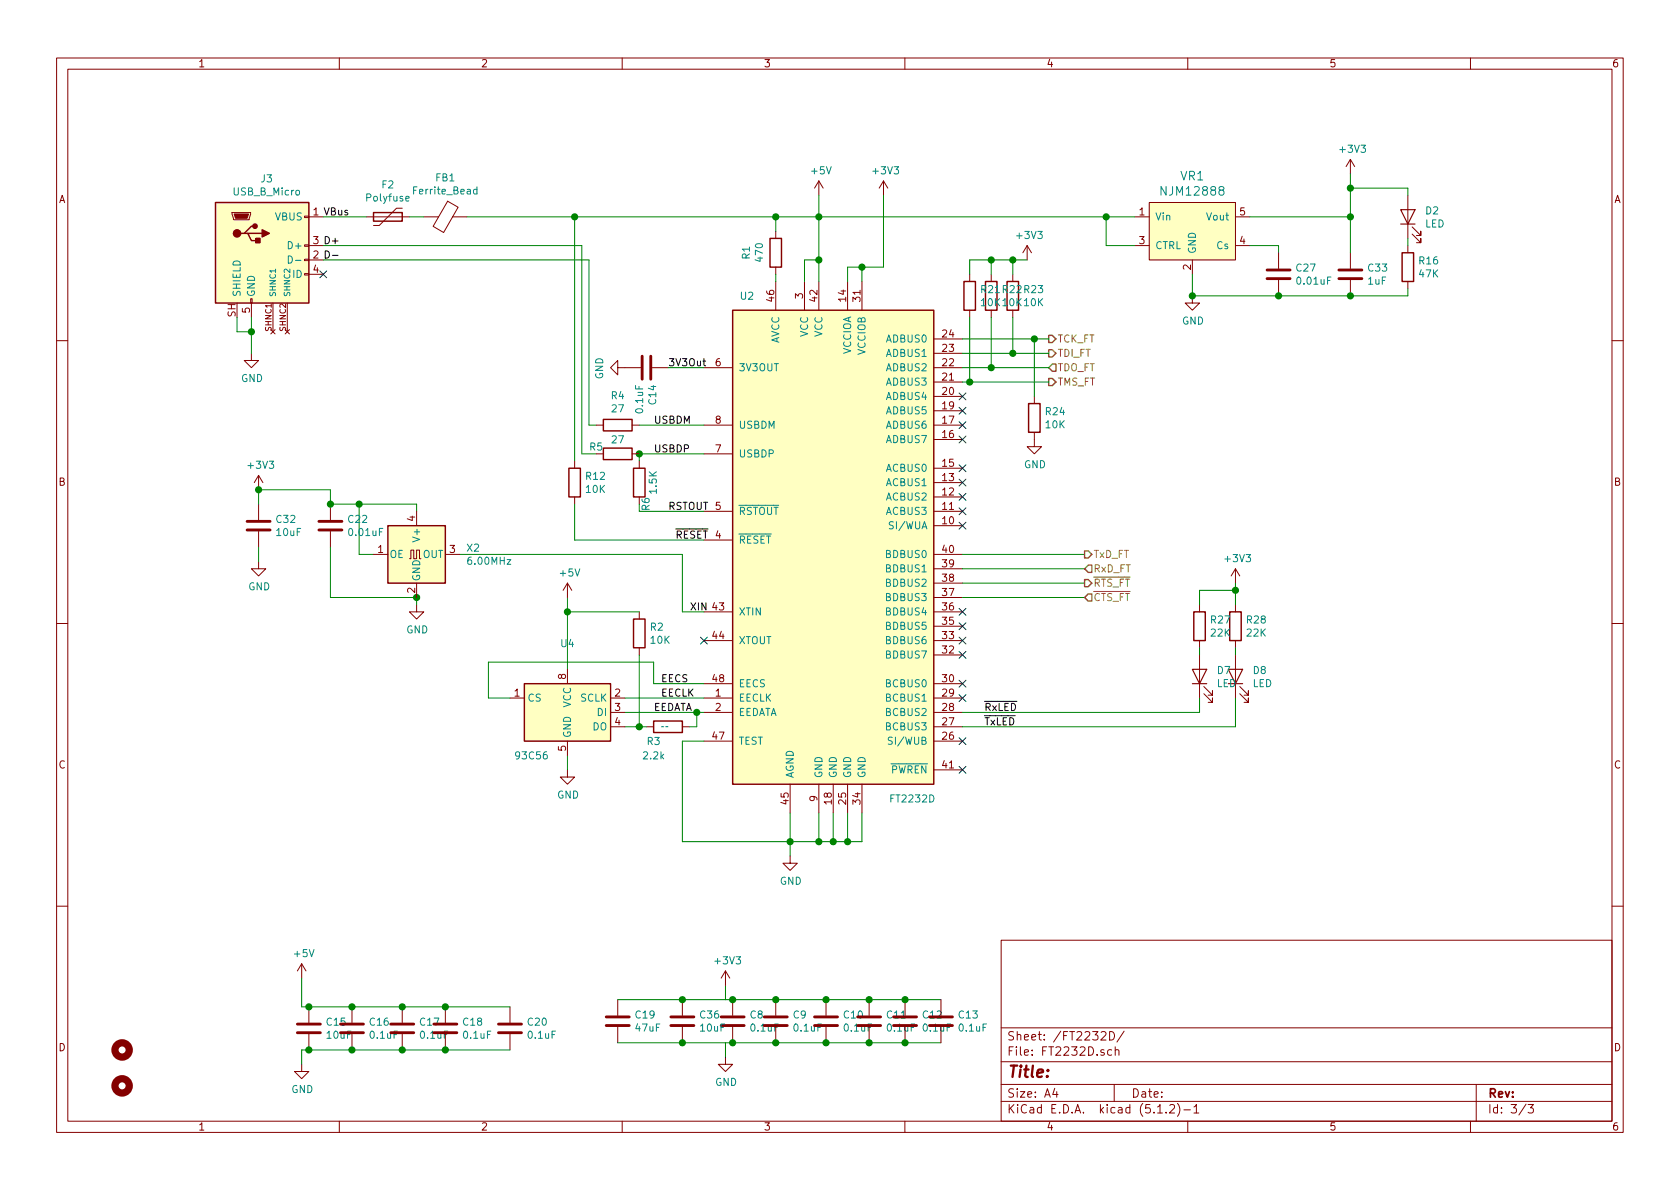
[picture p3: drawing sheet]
EESchema Schematic File Version 4
LIBS:o2_breakout-cache
EELAYER 29 0
EELAYER END
$Descr A4 11693 8268
encoding utf-8
Sheet 3 3
Title ""
Date ""
Rev ""
Comp ""
Comment1 ""
Comment2 ""
Comment3 ""
Comment4 ""
$EndDescr
$Comp
L Interface_USB:FT2232D U?
U 1 1
P 5800 3850
AR Path="/5E6AAAB7" Ref="U?"  Part="1" 
AR Path="/5E6A6650/5E6AAAB7" Ref="U2"  Part="1" 
F 0 "U2" H 5200 5650 50  0000 C CNN
F 1 "FT2232D" H 6350 2150 50  0000 C CNN
F 2 "digikey-footprints:TQFP-48_7x7mm" H 5800 3850 50  0001 C CNN
F 3 "http://www.ftdichip.com/Support/Documents/DataSheets/ICs/DS_FT2232D.pdf" H 5800 3850 50  0001 C CNN
	1    5800 3850
	1    0    0    -1  
$EndComp
$Comp
L o2_breakout-rescue:USB_B_Micro-Connector J3
U 1 1
P 1800 1700
AR Path="/5E6AAFE7" Ref="J3"  Part="1" 
AR Path="/5E6A6650/5E6AAFE7" Ref="J3"  Part="1" 
F 0 "J3" H 1857 2167 50  0000 C CNN
F 1 "USB_B_Micro" H 1857 2076 50  0000 C CNN
F 2 "digikey-footprints:HRS_ZX62R-B-5P" H 1950 1650 50  0001 C CNN
F 3 "~" H 1950 1650 50  0001 C CNN
	1    1800 1700
	1    0    0    -1  
$EndComp
$Comp
L power:GND #PWR0103
U 1 1
P 1750 2450
F 0 "#PWR0103" H 1750 2200 50  0001 C CNN
F 1 "GND" H 1755 2277 50  0000 C CNN
F 2 "" H 1750 2450 50  0001 C CNN
F 3 "" H 1750 2450 50  0001 C CNN
	1    1750 2450
	1    0    0    -1  
$EndComp
NoConn ~ 2250 1900
Wire Wire Line
	5600 1950 5600 1800
Wire Wire Line
	5700 1950 5700 1800
$Comp
L power:+5V #PWR07
U 1 1
P 5700 1350
F 0 "#PWR07" H 5700 1200 50  0001 C CNN
F 1 "+5V" H 5715 1523 50  0000 C CNN
F 2 "" H 5700 1350 50  0001 C CNN
F 3 "" H 5700 1350 50  0001 C CNN
	1    5700 1350
	1    0    0    -1  
$EndComp
Wire Wire Line
	6000 5650 6000 5850
Wire Wire Line
	6000 5850 5900 5850
Wire Wire Line
	5500 5850 5500 5650
Wire Wire Line
	5500 5850 5500 5950
Connection ~ 5500 5850
$Comp
L power:GND #PWR06
U 1 1
P 5500 5950
F 0 "#PWR06" H 5500 5700 50  0001 C CNN
F 1 "GND" H 5505 5777 50  0000 C CNN
F 2 "" H 5500 5950 50  0001 C CNN
F 3 "" H 5500 5950 50  0001 C CNN
	1    5500 5950
	1    0    0    -1  
$EndComp
Connection ~ 5700 5850
Wire Wire Line
	5700 5850 5500 5850
Wire Wire Line
	5800 5650 5800 5850
Connection ~ 5800 5850
Wire Wire Line
	5800 5850 5700 5850
Wire Wire Line
	5700 5650 5700 5850
Wire Wire Line
	5900 5650 5900 5850
Connection ~ 5900 5850
Wire Wire Line
	5900 5850 5800 5850
Wire Wire Line
	4900 5150 4750 5150
Wire Wire Line
	4750 5150 4750 5850
Wire Wire Line
	4750 5850 5500 5850
$Comp
L CPU2908CLocal:R R1
U 1 1
P 5400 1750
F 0 "R1" V 5193 1750 50  0000 C CNN
F 1 "470" V 5284 1750 50  0000 C CNN
F 2 "Capacitors_SMD:C_0603" V 5330 1750 50  0001 C CNN
F 3 "~" H 5400 1750 50  0001 C CNN
	1    5400 1750
	1    0    0    -1  
$EndComp
Wire Wire Line
	5600 1800 5700 1800
Connection ~ 5700 1800
Wire Wire Line
	5700 1350 5700 1500
Connection ~ 5700 1500
Wire Wire Line
	5700 1500 5700 1800
$Comp
L KUT_PowerIC:NJM12888 VR1
U 1 1
P 8300 1600
F 0 "VR1" H 8300 1987 60  0000 C CNN
F 1 "NJM12888" H 8300 1881 60  0000 C CNN
F 2 "TO_SOT_Packages_SMD:SOT-23-5" H 8300 1200 60  0001 C CNN
F 3 "" H 8300 1100 60  0001 C CNN
	1    8300 1600
	1    0    0    -1  
$EndComp
$Comp
L power:GND #PWR010
U 1 1
P 8300 2050
F 0 "#PWR010" H 8300 1800 50  0001 C CNN
F 1 "GND" H 8305 1877 50  0000 C CNN
F 2 "" H 8300 2050 50  0001 C CNN
F 3 "" H 8300 2050 50  0001 C CNN
	1    8300 2050
	1    0    0    -1  
$EndComp
Wire Wire Line
	8300 2050 8300 1900
Wire Wire Line
	7900 1700 7700 1700
$Comp
L power:GND #PWR0104
U 1 1
P 3950 5350
F 0 "#PWR0104" H 3950 5100 50  0001 C CNN
F 1 "GND" H 3955 5177 50  0000 C CNN
F 2 "" H 3950 5350 50  0001 C CNN
F 3 "" H 3950 5350 50  0001 C CNN
	1    3950 5350
	1    0    0    -1  
$EndComp
Wire Wire Line
	4550 4750 4900 4750
Wire Wire Line
	4350 4850 4900 4850
Wire Wire Line
	4350 4950 4850 4950
Wire Wire Line
	4350 5050 4450 5050
$Comp
L CPU2908CLocal:R R2
U 1 1
P 4450 4400
F 0 "R2" H 4520 4446 50  0000 L CNN
F 1 "10K" H 4520 4355 50  0000 L CNN
F 2 "Capacitors_SMD:C_0603" V 4380 4400 50  0001 C CNN
F 3 "~" H 4450 4400 50  0001 C CNN
	1    4450 4400
	1    0    0    -1  
$EndComp
Wire Wire Line
	4450 4550 4450 5050
Wire Wire Line
	4550 4600 4550 4750
$Comp
L CPU2908CLocal:R R3
U 1 1
P 4650 5050
F 0 "R3" V 4750 4950 50  0000 C CNN
F 1 "2.2k" V 4850 4950 50  0000 C CNN
F 2 "Capacitors_SMD:C_0603" V 4580 5050 50  0001 C CNN
F 3 "~" H 4650 5050 50  0001 C CNN
	1    4650 5050
	0    1    1    0   
$EndComp
Wire Wire Line
	4800 5050 4850 5050
Wire Wire Line
	4850 5050 4850 4950
Connection ~ 4850 4950
Wire Wire Line
	4850 4950 4900 4950
Wire Wire Line
	4500 5050 4450 5050
Connection ~ 4450 5050
Wire Wire Line
	4750 3850 4750 4250
Wire Wire Line
	4750 4250 4900 4250
Wire Wire Line
	2600 3850 2500 3850
Wire Wire Line
	2500 3850 2500 3500
Wire Wire Line
	4450 3150 4900 3150
Wire Wire Line
	4450 2950 4900 2950
Wire Wire Line
	4150 2950 4100 2950
Wire Wire Line
	4050 3150 4150 3150
Wire Wire Line
	5400 1900 5400 1950
Wire Wire Line
	5400 1600 5400 1500
Wire Wire Line
	5400 1500 5700 1500
Wire Wire Line
	4100 1800 4100 2950
Wire Wire Line
	4050 1700 4050 3150
NoConn ~ 4900 4450
NoConn ~ 6700 5350
$Comp
L CPU2908CLocal:R R6
U 1 1
P 4450 3350
F 0 "R6" V 4400 3500 50  0000 C CNN
F 1 "1.5K" V 4350 3350 50  0000 C CNN
F 2 "Capacitors_SMD:C_0603" V 4380 3350 50  0001 C CNN
F 3 "~" H 4450 3350 50  0001 C CNN
	1    4450 3350
	-1   0    0    1   
$EndComp
Wire Wire Line
	4450 3550 4450 3500
Connection ~ 4450 3150
$Comp
L CPU2908CLocal:R R4
U 1 1
P 4300 2950
F 0 "R4" V 4093 2950 50  0000 C CNN
F 1 "27" V 4184 2950 50  0000 C CNN
F 2 "Capacitors_SMD:C_0603" V 4230 2950 50  0001 C CNN
F 3 "~" H 4300 2950 50  0001 C CNN
	1    4300 2950
	0    1    1    0   
$EndComp
$Comp
L CPU2908CLocal:R R5
U 1 1
P 4300 3150
F 0 "R5" V 4250 3000 50  0000 C CNN
F 1 "27" V 4200 3150 50  0000 C CNN
F 2 "Capacitors_SMD:C_0603" V 4230 3150 50  0001 C CNN
F 3 "~" H 4300 3150 50  0001 C CNN
	1    4300 3150
	0    1    1    0   
$EndComp
$Comp
L o2_breakout-rescue:Ferrite_Bead-Device FB1
U 1 1
P 3100 1500
F 0 "FB1" V 2826 1500 50  0000 C CNN
F 1 "Ferrite_Bead" V 2917 1500 50  0000 C CNN
F 2 "Capacitors_SMD:C_0805" V 3030 1500 50  0001 C CNN
F 3 "~" H 3100 1500 50  0001 C CNN
	1    3100 1500
	0    1    1    0   
$EndComp
Wire Wire Line
	5900 1950 5900 1850
Wire Wire Line
	5900 1850 6000 1850
Wire Wire Line
	6000 1850 6000 1950
Wire Wire Line
	6000 1850 6150 1850
Connection ~ 6000 1850
$Comp
L power:+3V3 #PWR016
U 1 1
P 6150 1350
F 0 "#PWR016" H 6150 1200 50  0001 C CNN
F 1 "+3V3" H 6165 1523 50  0000 C CNN
F 2 "" H 6150 1350 50  0001 C CNN
F 3 "" H 6150 1350 50  0001 C CNN
	1    6150 1350
	1    0    0    -1  
$EndComp
Wire Wire Line
	6150 1350 6150 1850
Wire Wire Line
	5050 7250 5100 7250
Wire Wire Line
	5050 6950 5100 6950
Wire Wire Line
	5050 6950 5050 6850
$Comp
L power:+3V3 #PWR017
U 1 1
P 5050 6850
F 0 "#PWR017" H 5050 6700 50  0001 C CNN
F 1 "+3V3" H 5065 7023 50  0000 C CNN
F 2 "" H 5050 6850 50  0001 C CNN
F 3 "" H 5050 6850 50  0001 C CNN
	1    5050 6850
	1    0    0    -1  
$EndComp
$Comp
L power:GND #PWR018
U 1 1
P 5050 7350
F 0 "#PWR018" H 5050 7100 50  0001 C CNN
F 1 "GND" H 5055 7177 50  0000 C CNN
F 2 "" H 5050 7350 50  0001 C CNN
F 3 "" H 5050 7350 50  0001 C CNN
	1    5050 7350
	1    0    0    -1  
$EndComp
Wire Wire Line
	5050 7250 5050 7350
$Comp
L Device:C C8
U 1 1
P 5100 7100
F 0 "C8" H 5215 7146 50  0000 L CNN
F 1 "0.1uF" H 5215 7055 50  0000 L CNN
F 2 "Capacitors_SMD:C_0402" H 5138 6950 50  0001 C CNN
F 3 "~" H 5100 7100 50  0001 C CNN
	1    5100 7100
	1    0    0    -1  
$EndComp
Connection ~ 5100 6950
Connection ~ 5100 7250
Wire Wire Line
	5100 6950 5400 6950
Wire Wire Line
	5100 7250 5400 7250
$Comp
L Device:C C9
U 1 1
P 5400 7100
F 0 "C9" H 5515 7146 50  0000 L CNN
F 1 "0.1uF" H 5515 7055 50  0000 L CNN
F 2 "Capacitors_SMD:C_0402" H 5438 6950 50  0001 C CNN
F 3 "~" H 5400 7100 50  0001 C CNN
	1    5400 7100
	1    0    0    -1  
$EndComp
Connection ~ 5400 6950
Wire Wire Line
	5400 6950 5750 6950
Connection ~ 5400 7250
Wire Wire Line
	5400 7250 5750 7250
$Comp
L Device:C C10
U 1 1
P 5750 7100
F 0 "C10" H 5865 7146 50  0000 L CNN
F 1 "0.1uF" H 5865 7055 50  0000 L CNN
F 2 "Capacitors_SMD:C_0402" H 5788 6950 50  0001 C CNN
F 3 "~" H 5750 7100 50  0001 C CNN
	1    5750 7100
	1    0    0    -1  
$EndComp
Connection ~ 5750 6950
Wire Wire Line
	5750 6950 6050 6950
Connection ~ 5750 7250
Wire Wire Line
	5750 7250 6050 7250
$Comp
L Device:C C11
U 1 1
P 6050 7100
F 0 "C11" H 6165 7146 50  0000 L CNN
F 1 "0.1uF" H 6165 7055 50  0000 L CNN
F 2 "Capacitors_SMD:C_0402" H 6088 6950 50  0001 C CNN
F 3 "~" H 6050 7100 50  0001 C CNN
	1    6050 7100
	1    0    0    -1  
$EndComp
Connection ~ 6050 6950
Wire Wire Line
	6050 6950 6300 6950
Connection ~ 6050 7250
Wire Wire Line
	6050 7250 6300 7250
$Comp
L Device:C C12
U 1 1
P 6300 7100
F 0 "C12" H 6415 7146 50  0000 L CNN
F 1 "0.1uF" H 6415 7055 50  0000 L CNN
F 2 "Capacitors_SMD:C_0402" H 6338 6950 50  0001 C CNN
F 3 "~" H 6300 7100 50  0001 C CNN
	1    6300 7100
	1    0    0    -1  
$EndComp
Connection ~ 6300 6950
Wire Wire Line
	6300 6950 6550 6950
Connection ~ 6300 7250
Wire Wire Line
	6300 7250 6550 7250
$Comp
L Device:C C13
U 1 1
P 6550 7100
F 0 "C13" H 6665 7146 50  0000 L CNN
F 1 "0.1uF" H 6665 7055 50  0000 L CNN
F 2 "Capacitors_SMD:C_0402" H 6588 6950 50  0001 C CNN
F 3 "~" H 6550 7100 50  0001 C CNN
	1    6550 7100
	1    0    0    -1  
$EndComp
$Comp
L power:+3V3 #PWR0110
U 1 1
P 9400 1200
F 0 "#PWR0110" H 9400 1050 50  0001 C CNN
F 1 "+3V3" H 9415 1373 50  0000 C CNN
F 2 "" H 9400 1200 50  0001 C CNN
F 3 "" H 9400 1200 50  0001 C CNN
	1    9400 1200
	1    0    0    -1  
$EndComp
Wire Wire Line
	9400 1200 9400 1300
$Comp
L power:GND #PWR01
U 1 1
P 4350 2550
F 0 "#PWR01" H 4350 2300 50  0001 C CNN
F 1 "GND" H 4355 2377 50  0000 C CNN
F 2 "" H 4350 2550 50  0001 C CNN
F 3 "" H 4350 2550 50  0001 C CNN
	1    4350 2550
	0    1    1    0   
$EndComp
Wire Wire Line
	6700 3850 7550 3850
Wire Wire Line
	6700 3950 7550 3950
Wire Wire Line
	6700 4050 7550 4050
Wire Wire Line
	6700 4150 7550 4150
Text HLabel 7550 3850 2    50   Output ~ 0
TxD_FT
Text HLabel 7550 3950 2    50   Input ~ 0
RxD_FT
Text HLabel 7550 4050 2    50   Output ~ 0
~RTS_FT
Text HLabel 7550 4150 2    50   Input ~ 0
~CTS_FT
Text HLabel 7300 2350 2    50   Output ~ 0
TCK_FT
Wire Wire Line
	7300 2350 7200 2350
NoConn ~ 6700 2750
NoConn ~ 6700 2850
NoConn ~ 6700 2950
NoConn ~ 6700 3050
NoConn ~ 6700 3250
NoConn ~ 6700 3350
NoConn ~ 6700 3450
NoConn ~ 6700 3550
NoConn ~ 6700 3650
NoConn ~ 6700 4250
NoConn ~ 6700 4350
NoConn ~ 6700 4450
NoConn ~ 6700 4550
NoConn ~ 6700 4750
NoConn ~ 6700 4850
NoConn ~ 6700 5150
Wire Wire Line
	2100 7300 2150 7300
Wire Wire Line
	2100 7000 2150 7000
$Comp
L power:GND #PWR08
U 1 1
P 2100 7400
F 0 "#PWR08" H 2100 7150 50  0001 C CNN
F 1 "GND" H 2105 7227 50  0000 C CNN
F 2 "" H 2100 7400 50  0001 C CNN
F 3 "" H 2100 7400 50  0001 C CNN
	1    2100 7400
	1    0    0    -1  
$EndComp
Wire Wire Line
	2100 7300 2100 7400
$Comp
L Device:C C15
U 1 1
P 2150 7150
F 0 "C15" H 2265 7196 50  0000 L CNN
F 1 "10uF" H 2265 7105 50  0000 L CNN
F 2 "Capacitors_SMD:C_0603" H 2188 7000 50  0001 C CNN
F 3 "~" H 2150 7150 50  0001 C CNN
	1    2150 7150
	1    0    0    -1  
$EndComp
Connection ~ 2150 7000
Connection ~ 2150 7300
Wire Wire Line
	2150 7000 2450 7000
Wire Wire Line
	2150 7300 2450 7300
$Comp
L Device:C C16
U 1 1
P 2450 7150
F 0 "C16" H 2565 7196 50  0000 L CNN
F 1 "0.1uF" H 2565 7105 50  0000 L CNN
F 2 "Capacitors_SMD:C_0402" H 2488 7000 50  0001 C CNN
F 3 "~" H 2450 7150 50  0001 C CNN
	1    2450 7150
	1    0    0    -1  
$EndComp
Connection ~ 2450 7000
Wire Wire Line
	2450 7000 2800 7000
Connection ~ 2450 7300
Wire Wire Line
	2450 7300 2800 7300
$Comp
L Device:C C17
U 1 1
P 2800 7150
F 0 "C17" H 2915 7196 50  0000 L CNN
F 1 "0.1uF" H 2915 7105 50  0000 L CNN
F 2 "Capacitors_SMD:C_0402" H 2838 7000 50  0001 C CNN
F 3 "~" H 2800 7150 50  0001 C CNN
	1    2800 7150
	1    0    0    -1  
$EndComp
Connection ~ 2800 7000
Wire Wire Line
	2800 7000 3100 7000
Connection ~ 2800 7300
Wire Wire Line
	2800 7300 3100 7300
$Comp
L Device:C C18
U 1 1
P 3100 7150
F 0 "C18" H 3215 7196 50  0000 L CNN
F 1 "0.1uF" H 3215 7105 50  0000 L CNN
F 2 "Capacitors_SMD:C_0402" H 3138 7000 50  0001 C CNN
F 3 "~" H 3100 7150 50  0001 C CNN
	1    3100 7150
	1    0    0    -1  
$EndComp
Connection ~ 3100 7000
Connection ~ 3100 7300
$Comp
L Device:C C20
U 1 1
P 3550 7150
F 0 "C20" H 3665 7196 50  0000 L CNN
F 1 "0.1uF" H 3665 7105 50  0000 L CNN
F 2 "Capacitors_SMD:C_0402" H 3588 7000 50  0001 C CNN
F 3 "~" H 3550 7150 50  0001 C CNN
	1    3550 7150
	1    0    0    -1  
$EndComp
$Comp
L power:+5V #PWR02
U 1 1
P 2100 6800
F 0 "#PWR02" H 2100 6650 50  0001 C CNN
F 1 "+5V" H 2115 6973 50  0000 C CNN
F 2 "" H 2100 6800 50  0001 C CNN
F 3 "" H 2100 6800 50  0001 C CNN
	1    2100 6800
	1    0    0    -1  
$EndComp
Wire Wire Line
	2100 6800 2100 7000
$Comp
L power:GND #PWR0112
U 1 1
P 1800 3900
F 0 "#PWR0112" H 1800 3650 50  0001 C CNN
F 1 "GND" H 1805 3727 50  0000 C CNN
F 2 "" H 1800 3900 50  0001 C CNN
F 3 "" H 1800 3900 50  0001 C CNN
	1    1800 3900
	1    0    0    -1  
$EndComp
$Comp
L Device:C C22
U 1 1
P 2300 3650
F 0 "C22" H 2415 3696 50  0000 L CNN
F 1 "0.01uF" H 2415 3605 50  0000 L CNN
F 2 "Capacitors_SMD:C_0402" H 2338 3500 50  0001 C CNN
F 3 "~" H 2300 3650 50  0001 C CNN
	1    2300 3650
	1    0    0    -1  
$EndComp
$Comp
L Device:C C14
U 1 1
P 4500 2550
F 0 "C14" H 4615 2596 50  0000 L CNN
F 1 "0.1uF" H 4615 2505 50  0000 L CNN
F 2 "Capacitors_SMD:C_0402" H 4538 2400 50  0001 C CNN
F 3 "~" H 4500 2550 50  0001 C CNN
	1    4500 2550
	0    1    1    0   
$EndComp
Text Label 4650 2550 0    50   ~ 0
3V3Out
Wire Wire Line
	8700 1700 8900 1700
Wire Wire Line
	8900 1700 8900 1750
$Comp
L Device:C C27
U 1 1
P 8900 1900
F 0 "C27" H 9015 1946 50  0000 L CNN
F 1 "0.01uF" H 9015 1855 50  0000 L CNN
F 2 "Capacitors_SMD:C_0603" H 8938 1750 50  0001 C CNN
F 3 "~" H 8900 1900 50  0001 C CNN
	1    8900 1900
	1    0    0    -1  
$EndComp
Wire Wire Line
	8300 2050 8900 2050
Connection ~ 8300 2050
Text Label 2250 1500 0    50   ~ 0
VBus
$Comp
L Device:Polyfuse F?
U 1 1
P 2700 1500
AR Path="/5DD58257/5F0067B9" Ref="F?"  Part="1" 
AR Path="/5E6A6650/5F0067B9" Ref="F2"  Part="1" 
F 0 "F2" V 2475 1500 50  0000 C CNN
F 1 "Polyfuse" V 2566 1500 50  0000 C CNN
F 2 "Capacitors_SMD:C_0805" H 2750 1300 50  0001 L CNN
F 3 "~" H 2700 1500 50  0001 C CNN
	1    2700 1500
	0    1    1    0   
$EndComp
Connection ~ 5400 1500
Wire Wire Line
	2850 1500 2950 1500
Wire Wire Line
	4450 3200 4450 3150
Wire Wire Line
	4450 3550 4900 3550
Text Label 4650 3550 0    50   ~ 0
RSTOUT
Text Label 4550 2950 0    50   ~ 0
USBDM
Text Label 4550 3150 0    50   ~ 0
USBDP
Text Label 4700 3750 0    50   ~ 0
~RESET
Text Label 4800 4250 0    50   ~ 0
XIN
Wire Notes Line
	4650 5050 4600 5050
Text Label 4600 4750 0    50   ~ 0
EECS
Text Label 4600 4850 0    50   ~ 0
EECLK
Text Label 4550 4950 0    50   ~ 0
EEDATA
Text Label 2250 1700 0    50   ~ 0
D+
Text Label 2250 1800 0    50   ~ 0
D-
$Comp
L Device:C C33
U 1 1
P 9400 1900
F 0 "C33" H 9515 1946 50  0000 L CNN
F 1 "1uF" H 9515 1855 50  0000 L CNN
F 2 "Capacitors_SMD:C_0603" H 9438 1750 50  0001 C CNN
F 3 "~" H 9400 1900 50  0001 C CNN
	1    9400 1900
	1    0    0    -1  
$EndComp
Wire Wire Line
	8900 2050 9400 2050
Connection ~ 8900 2050
Wire Wire Line
	9400 1500 9400 1750
Connection ~ 9400 1500
Wire Wire Line
	8700 1500 9400 1500
$Comp
L CPU2908CLocal:LED D2
U 1 1
P 9800 1500
F 0 "D2" V 9839 1383 50  0000 R CNN
F 1 "LED" V 9748 1383 50  0000 R CNN
F 2 "Capacitors_SMD:C_0603" H 9800 1500 50  0001 C CNN
F 3 "~" H 9800 1500 50  0001 C CNN
	1    9800 1500
	0    -1   -1   0   
$EndComp
$Comp
L CPU2908CLocal:R R16
U 1 1
P 9800 1850
F 0 "R16" H 9870 1896 50  0000 L CNN
F 1 "47K" H 9870 1805 50  0000 L CNN
F 2 "Capacitors_SMD:C_0603" V 9730 1850 50  0001 C CNN
F 3 "~" H 9800 1850 50  0001 C CNN
	1    9800 1850
	1    0    0    -1  
$EndComp
Wire Wire Line
	9800 1650 9800 1700
Wire Wire Line
	9800 1350 9800 1300
Wire Wire Line
	9800 1300 9400 1300
Connection ~ 9400 1300
Wire Wire Line
	9400 1300 9400 1500
Wire Wire Line
	9800 2000 9800 2050
Wire Wire Line
	9800 2050 9400 2050
Connection ~ 9400 2050
Text HLabel 7300 2650 2    50   Output ~ 0
TMS_FT
Text HLabel 7300 2550 2    50   Input ~ 0
TDO_FT
Text HLabel 7300 2450 2    50   Output ~ 0
TDI_FT
$Comp
L power:+3V3 #PWR028
U 1 1
P 7150 1800
F 0 "#PWR028" H 7150 1650 50  0001 C CNN
F 1 "+3V3" H 7165 1973 50  0000 C CNN
F 2 "" H 7150 1800 50  0001 C CNN
F 3 "" H 7150 1800 50  0001 C CNN
	1    7150 1800
	1    0    0    -1  
$EndComp
Wire Wire Line
	7700 1700 7700 1500
Connection ~ 7700 1500
Wire Wire Line
	7700 1500 7900 1500
Wire Wire Line
	5700 1500 7700 1500
$Comp
L power:GND #PWR030
U 1 1
P 7200 3050
F 0 "#PWR030" H 7200 2800 50  0001 C CNN
F 1 "GND" H 7205 2877 50  0000 C CNN
F 2 "" H 7200 3050 50  0001 C CNN
F 3 "" H 7200 3050 50  0001 C CNN
	1    7200 3050
	1    0    0    -1  
$EndComp
$Comp
L CPU2908CLocal:R R23
U 1 1
P 7050 2050
F 0 "R23" H 7120 2096 50  0000 L CNN
F 1 "10K" H 7120 2005 50  0000 L CNN
F 2 "Capacitors_SMD:C_0402" V 6980 2050 50  0001 C CNN
F 3 "~" H 7050 2050 50  0001 C CNN
	1    7050 2050
	1    0    0    -1  
$EndComp
$Comp
L CPU2908CLocal:R R22
U 1 1
P 6900 2050
F 0 "R22" H 6970 2096 50  0000 L CNN
F 1 "10K" H 6970 2005 50  0000 L CNN
F 2 "Capacitors_SMD:C_0402" V 6830 2050 50  0001 C CNN
F 3 "~" H 6900 2050 50  0001 C CNN
	1    6900 2050
	1    0    0    -1  
$EndComp
$Comp
L CPU2908CLocal:R R21
U 1 1
P 6750 2050
F 0 "R21" H 6820 2096 50  0000 L CNN
F 1 "10K" H 6820 2005 50  0000 L CNN
F 2 "Capacitors_SMD:C_0402" V 6680 2050 50  0001 C CNN
F 3 "~" H 6750 2050 50  0001 C CNN
	1    6750 2050
	1    0    0    -1  
$EndComp
Wire Wire Line
	6750 1900 6750 1800
Wire Wire Line
	6750 1800 6900 1800
Wire Wire Line
	7050 1900 7050 1800
Connection ~ 7050 1800
Wire Wire Line
	7050 1800 7150 1800
Wire Wire Line
	6900 1900 6900 1800
Connection ~ 6900 1800
Wire Wire Line
	6900 1800 7050 1800
$Comp
L CPU2908CLocal:R R24
U 1 1
P 7200 2900
F 0 "R24" H 7270 2946 50  0000 L CNN
F 1 "10K" H 7270 2855 50  0000 L CNN
F 2 "Capacitors_SMD:C_0402" V 7130 2900 50  0001 C CNN
F 3 "~" H 7200 2900 50  0001 C CNN
	1    7200 2900
	1    0    0    -1  
$EndComp
Wire Wire Line
	7200 2750 7200 2350
Connection ~ 7200 2350
Wire Wire Line
	7200 2350 6700 2350
Wire Wire Line
	7050 2200 7050 2450
Wire Wire Line
	6700 2450 7050 2450
Connection ~ 7050 2450
Wire Wire Line
	7050 2450 7300 2450
Wire Wire Line
	6900 2200 6900 2550
Wire Wire Line
	6700 2550 6900 2550
Connection ~ 6900 2550
Wire Wire Line
	6900 2550 7300 2550
Wire Wire Line
	6750 2200 6750 2650
Wire Wire Line
	6700 2650 6750 2650
Connection ~ 6750 2650
Wire Wire Line
	6750 2650 7300 2650
$Comp
L Device:C C36
U 1 1
P 4750 7100
F 0 "C36" H 4865 7146 50  0000 L CNN
F 1 "10uF" H 4865 7055 50  0000 L CNN
F 2 "Capacitors_SMD:C_0603" H 4788 6950 50  0001 C CNN
F 3 "~" H 4750 7100 50  0001 C CNN
	1    4750 7100
	1    0    0    -1  
$EndComp
Wire Wire Line
	4750 6950 5050 6950
Wire Wire Line
	4750 7250 5050 7250
Wire Wire Line
	4450 4250 3950 4250
Connection ~ 3950 4250
Wire Wire Line
	3950 4150 3950 4250
$Comp
L power:+5V #PWR0105
U 1 1
P 3950 4150
F 0 "#PWR0105" H 3950 4000 50  0001 C CNN
F 1 "+5V" H 3965 4323 50  0000 C CNN
F 2 "" H 3950 4150 50  0001 C CNN
F 3 "" H 3950 4150 50  0001 C CNN
	1    3950 4150
	1    0    0    -1  
$EndComp
Wire Wire Line
	2300 3500 2500 3500
Wire Wire Line
	2300 3800 2300 4150
Wire Wire Line
	3950 5250 3950 5350
Wire Wire Line
	3950 4250 3950 4650
Wire Wire Line
	1750 2200 1750 2300
Wire Wire Line
	1750 2300 1650 2300
Wire Wire Line
	1650 2300 1650 2200
Connection ~ 1750 2300
Wire Wire Line
	1750 2300 1750 2450
Wire Wire Line
	2250 1800 4100 1800
Wire Wire Line
	2250 1700 4050 1700
Wire Wire Line
	2250 1500 2550 1500
$Comp
L Device:C C32
U 1 1
P 1800 3650
F 0 "C32" H 1915 3696 50  0000 L CNN
F 1 "10uF" H 1915 3605 50  0000 L CNN
F 2 "Capacitors_SMD:C_0805_HandSoldering" H 1838 3500 50  0001 C CNN
F 3 "~" H 1800 3650 50  0001 C CNN
	1    1800 3650
	1    0    0    -1  
$EndComp
$Comp
L power:+3V3 #PWR0111
U 1 1
P 1800 3400
F 0 "#PWR0111" H 1800 3250 50  0001 C CNN
F 1 "+3V3" H 1815 3573 50  0000 C CNN
F 2 "" H 1800 3400 50  0001 C CNN
F 3 "" H 1800 3400 50  0001 C CNN
	1    1800 3400
	1    0    0    -1  
$EndComp
Wire Wire Line
	1800 3400 1800 3500
Wire Wire Line
	1800 3800 1800 3900
Wire Wire Line
	1800 3400 2300 3400
Connection ~ 1800 3400
Connection ~ 2300 3500
Wire Wire Line
	2300 3400 2300 3500
Wire Wire Line
	3100 7000 3550 7000
Wire Wire Line
	3100 7300 3550 7300
$Comp
L Device:C C19
U 1 1
P 4300 7100
F 0 "C19" H 4415 7146 50  0000 L CNN
F 1 "47uF" H 4415 7055 50  0000 L CNN
F 2 "Capacitors_SMD:C_0805_HandSoldering" H 4338 6950 50  0001 C CNN
F 3 "~" H 4300 7100 50  0001 C CNN
	1    4300 7100
	1    0    0    -1  
$EndComp
Wire Wire Line
	4300 6950 4750 6950
Connection ~ 4750 6950
Connection ~ 4750 7250
Wire Wire Line
	4300 7250 4750 7250
$Comp
L Mechanical:MountingHole H6
U 1 1
P 850 7300
F 0 "H6" H 950 7346 50  0001 L CNN
F 1 "MountingHole" H 950 7255 50  0001 L CNN
F 2 "digikey-footprints:MountingHole_1.2mm" H 850 7300 50  0001 C CNN
F 3 "~" H 850 7300 50  0001 C CNN
	1    850  7300
	1    0    0    -1  
$EndComp
$Comp
L Mechanical:MountingHole H7
U 1 1
P 850 7550
F 0 "H7" H 950 7596 50  0001 L CNN
F 1 "MountingHole" H 950 7505 50  0001 L CNN
F 2 "digikey-footprints:MountingHole_1.2mm" H 850 7550 50  0001 C CNN
F 3 "~" H 850 7550 50  0001 C CNN
	1    850  7550
	1    0    0    -1  
$EndComp
$Comp
L CPU2908CLocal:LED D8
U 1 1
P 8600 4700
F 0 "D8" V 8639 4583 50  0000 R CNN
F 1 "LED" V 8548 4583 50  0000 R CNN
F 2 "Capacitors_SMD:C_0402" H 8600 4700 50  0001 C CNN
F 3 "~" H 8600 4700 50  0001 C CNN
	1    8600 4700
	0    -1   -1   0   
$EndComp
$Comp
L CPU2908CLocal:LED D7
U 1 1
P 8350 4700
F 0 "D7" V 8389 4583 50  0000 R CNN
F 1 "LED" V 8298 4583 50  0000 R CNN
F 2 "Capacitors_SMD:C_0402" H 8350 4700 50  0001 C CNN
F 3 "~" H 8350 4700 50  0001 C CNN
	1    8350 4700
	0    -1   -1   0   
$EndComp
$Comp
L power:+3V3 #PWR024
U 1 1
P 8600 4050
F 0 "#PWR024" H 8600 3900 50  0001 C CNN
F 1 "+3V3" H 8615 4223 50  0000 C CNN
F 2 "" H 8600 4050 50  0001 C CNN
F 3 "" H 8600 4050 50  0001 C CNN
	1    8600 4050
	1    0    0    -1  
$EndComp
$Comp
L CPU2908CLocal:R R28
U 1 1
P 8600 4350
F 0 "R28" H 8670 4396 50  0000 L CNN
F 1 "22K" H 8670 4305 50  0000 L CNN
F 2 "Capacitors_SMD:C_0402" V 8530 4350 50  0001 C CNN
F 3 "~" H 8600 4350 50  0001 C CNN
	1    8600 4350
	1    0    0    -1  
$EndComp
$Comp
L CPU2908CLocal:R R27
U 1 1
P 8350 4350
F 0 "R27" H 8420 4396 50  0000 L CNN
F 1 "22K" H 8420 4305 50  0000 L CNN
F 2 "Capacitors_SMD:C_0402" V 8280 4350 50  0001 C CNN
F 3 "~" H 8350 4350 50  0001 C CNN
	1    8350 4350
	1    0    0    -1  
$EndComp
Wire Wire Line
	8600 4200 8600 4100
Wire Wire Line
	8350 4200 8350 4100
Wire Wire Line
	8350 4500 8350 4550
Wire Wire Line
	8350 4100 8600 4100
Connection ~ 8600 4100
Wire Wire Line
	8600 4100 8600 4050
Wire Wire Line
	8600 4500 8600 4550
Wire Wire Line
	6700 4950 8350 4950
Wire Wire Line
	8350 4950 8350 4850
Wire Wire Line
	6700 5050 8600 5050
Wire Wire Line
	8600 5050 8600 4850
Text Label 6850 4950 0    50   ~ 0
~RxLED
Text Label 6850 5050 0    50   ~ 0
~TxLED
$Comp
L CPU2908CLocal:R R12
U 1 1
P 4000 3350
AR Path="/5E6A6650/5EE304E8" Ref="R12"  Part="1" 
AR Path="/5EE304E8" Ref="R?"  Part="1" 
F 0 "R12" H 4070 3396 50  0000 L CNN
F 1 "10K" H 4070 3305 50  0000 L CNN
F 2 "Capacitors_SMD:C_0402" V 3930 3350 50  0001 C CNN
F 3 "~" H 4000 3350 50  0001 C CNN
	1    4000 3350
	1    0    0    -1  
$EndComp
Wire Wire Line
	4650 2550 4900 2550
Wire Wire Line
	4000 3750 4900 3750
Wire Wire Line
	3250 1500 4000 1500
Connection ~ 4000 1500
Wire Wire Line
	4000 1500 4000 3200
Wire Wire Line
	4000 1500 5400 1500
Wire Wire Line
	2300 4150 2900 4150
Wire Wire Line
	2900 3500 2900 3550
Connection ~ 2500 3500
Wire Wire Line
	2500 3500 2900 3500
$Comp
L power:GND #PWR015
U 1 1
P 2900 4200
F 0 "#PWR015" H 2900 3950 50  0001 C CNN
F 1 "GND" H 2905 4027 50  0000 C CNN
F 2 "" H 2900 4200 50  0001 C CNN
F 3 "" H 2900 4200 50  0001 C CNN
	1    2900 4200
	1    0    0    -1  
$EndComp
Wire Wire Line
	2900 4150 2900 4200
Wire Wire Line
	3200 3850 4750 3850
Connection ~ 2900 4150
$Comp
L o2_breakout-rescue:SG-8002CA-Oscillator X?
U 1 1
P 2900 3850
AR Path="/5DC12BA3" Ref="X?"  Part="1" 
AR Path="/5E6A6650/5DC12BA3" Ref="X2"  Part="1" 
F 0 "X2" H 3244 3896 50  0000 L CNN
F 1 "6.00MHz" H 3244 3805 50  0000 L CNN
F 2 "Oscillators:Oscillator_SMD_SeikoEpson_SG8002LB-4pin_5.0x3.2mm_HandSoldering" H 3600 3500 50  0001 C CNN
F 3 "https://support.epson.biz/td/api/doc_check.php?mode=dl&lang=en&Parts=SG-8002DC" H 2800 3850 50  0001 C CNN
	1    2900 3850
	1    0    0    -1  
$EndComp
Wire Wire Line
	3400 4600 3400 4850
Wire Wire Line
	4550 4600 3400 4600
Wire Wire Line
	3400 4850 3550 4850
$Comp
L Memory_EEPROM:93CxxA U4
U 1 1
P 3950 4950
F 0 "U4" H 3950 5431 50  0000 C CNN
F 1 "93C56" H 3700 4650 50  0000 C CNN
F 2 "Housings_SOIC:SOIC-8_3.9x4.9mm_Pitch1.27mm" H 3950 4950 50  0001 C CNN
F 3 "http://ww1.microchip.com/downloads/en/DeviceDoc/20001749K.pdf" H 3950 4950 50  0001 C CNN
	1    3950 4950
	1    0    0    -1  
$EndComp
Wire Wire Line
	4000 3500 4000 3750
$EndSCHEMATC
